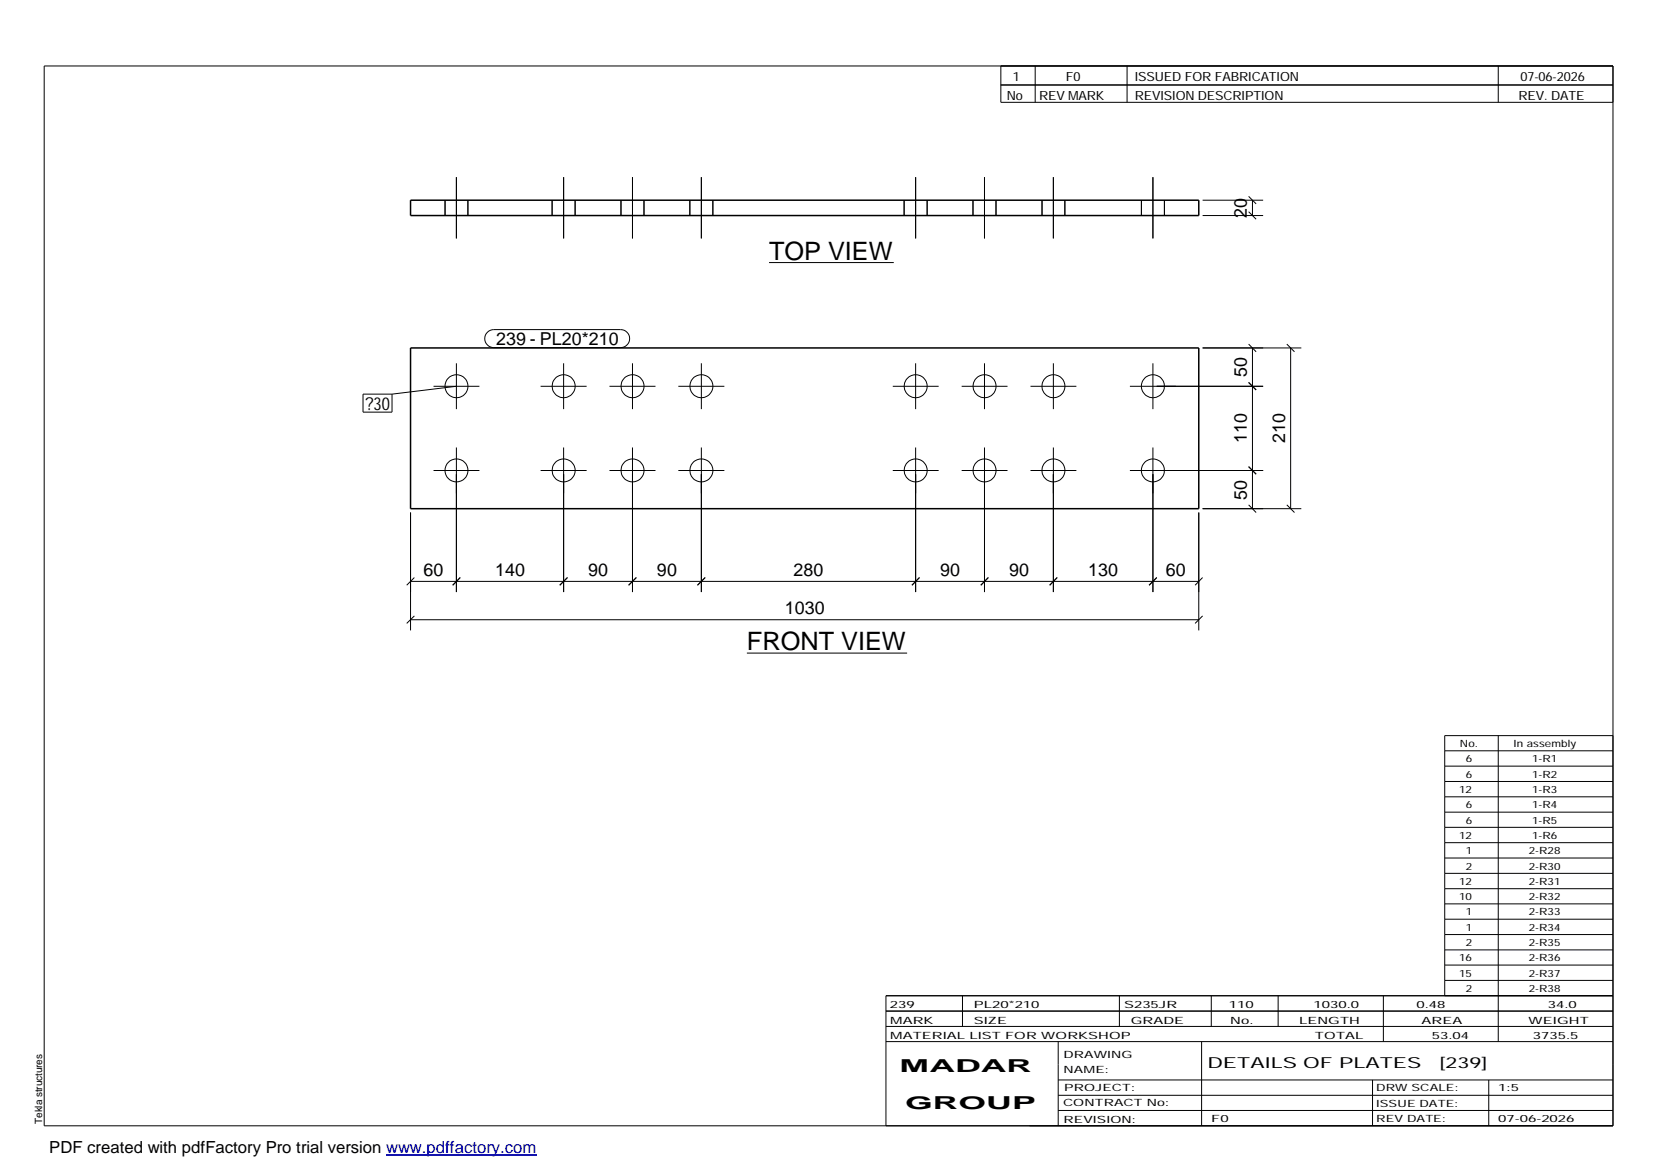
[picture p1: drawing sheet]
<svg xmlns="http://www.w3.org/2000/svg" width="420mm" height="297mm" viewBox="0 0 420 297" stroke-linecap="round" stroke-linejoin="round" font-family="sans-serif">
<g fill="none" stroke="#000" stroke-width=".25">
<path d="M11.2 16.7h398.3v269.1h-398.3zM254.1 16.7v9.3h155.4M262.8 16.7v9.3M286.1 16.7v9.3M380.4 16.7v9.3M254.1 21.6h155.4M113 50.8v3.9M115.9 45v15.5M118.8 50.8v3.9M140.2 50.8v3.9M143.1 45v15.5M146 50.8v3.9"/>
<path d="M157.6 50.8v3.9M160.6 45v15.5M163.5 50.8v3.9M175.1 50.8v3.9M178.1 45v15.5M181 50.8v3.9M229.5 50.8v3.9M232.5 45v15.5M235.4 50.8v3.9M247 50.8v3.9M249.9 45v15.5M252.9 50.8v3.9"/>
<path d="M264.5 50.8v3.9M267.4 45v15.5M270.3 50.8v3.9M289.8 50.8v3.9M292.7 45v15.5M295.6 50.8v3.9M305.3 54.7h15.4M305.3 50.8h15.4M317 53.7l1.9 2M317 49.9l1.9 1.9M318 50.8v3.9M195.2 66.7h31.7"/>
<path d="M110.1 98.1h11.6M115.9 92.2v11.7M115.9 98.1l-16.4 2M123.7 84.4l.8-.6 .8-.1h32.3a2.29 2.29 0 0 1 2.3 2.3 2.29 2.29 0 0 1-2.3 2.3h-32.3a2.27 2.27 0 0 1-2.1-1.5 2.27 2.27 0 0 1 .5-2.4zM137.2 98.1h11.7M143.1 92.2v11.7M154.7 98.1h11.7M160.6 92.2v11.7M172.2 98.1h11.7M178.1 92.2v11.7M226.7 98.1h11.6M232.5 92.2v11.7"/>
<path d="M244.1 98.1h11.7M249.9 92.2v11.7M261.6 98.1h11.7M267.4 92.2v11.7M286.9 98.1h33.8M292.7 92.2v11.7M305.3 88.3h25.1M317 97.1l1.9 1.9M317 87.4l1.9 1.9M318 88.3v40.8M326.7 87.4l1.9 1.9M327.7 88.3v40.8"/>
<path d="M92.2 100.1h7.3v4.5h-7.3zM110.1 119.5h11.6M115.9 113.6v36.7M137.2 119.5h11.7M143.1 113.6v36.7M154.7 119.5h11.7M160.6 113.6v36.7M172.2 119.5h11.7M178.1 113.6v36.7M226.7 119.5h11.6M232.5 113.6v36.7M244.1 119.5h11.7"/>
<path d="M249.9 113.6v36.7M261.6 119.5h11.7M267.4 113.6v36.7M286.9 119.5h33.8M292.7 113.6v36.7M317 118.5l1.9 1.9M104.2 130.1v29.9M304.3 130.1v29.9M305.3 129.1h25.1M317 128.2l1.9 1.9M326.7 128.2l1.9 1.9M104.2 157.3h200.1"/>
<path d="M104.2 147.6h200.1M105.2 156.4l-1.9 1.9M105.2 146.6l-1.9 2M116.8 146.6l-1.9 2M144.1 146.6l-2 2M161.5 146.6l-1.9 2M179 146.6l-1.9 2M233.4 146.6l-1.9 2M250.9 146.6l-1.9 2M268.4 146.6l-1.9 2M293.7 146.6l-2 2M305.3 156.4l-1.9 1.9"/>
<path d="M305.3 146.6l-1.9 2M189.6 165.8h40.7M366.8 190.6h42.7M366.8 194.5h42.7M366.8 198.4h42.7M380.4 186.8v77.6M409.5 186.8h-42.7v66M366.8 202.3h42.7M366.8 206.2h42.7M366.8 210h42.7M366.8 213.9h42.7M366.8 217.8h42.7"/>
<path d="M366.8 221.7h42.7M366.8 225.6h42.7M366.8 229.5h42.7M366.8 233.4h42.7M366.8 237.3h42.7M224.9 256.7h184.6M244.3 252.8v7.8M284.2 252.8v7.8M307.5 252.8v7.8M324.5 252.8v7.8M351.2 252.8v11.6M366.8 241.2h42.7"/>
<path d="M366.8 245h42.7M366.8 248.9h42.7M409.5 252.8h-184.6v33M224.9 264.4h184.6M224.9 260.6h184.6M268.6 264.4v21.4M268.6 274.2h140.9M268.6 278.1h140.9M305.1 264.4v21.4M348.4 274.2v11.6M378 274.2v11.6M268.6 281.9h140.9"/>
<circle cx="115.9" cy="98" r="2.91"/>
<circle cx="143.1" cy="98" r="2.91"/>
<circle cx="160.6" cy="98.1" r="2.92"/>
<circle cx="178.1" cy="98.1" r="2.92"/>
<circle cx="232.5" cy="98.1" r="2.92"/>
<circle cx="249.9" cy="98" r="2.93"/>
<circle cx="267.5" cy="98" r="2.91"/>
<circle cx="292.7" cy="98" r="2.91"/>
<circle cx="115.9" cy="119.4" r="2.91"/>
<circle cx="143.1" cy="119.4" r="2.91"/>
<circle cx="160.6" cy="119.4" r="2.92"/>
<circle cx="178.1" cy="119.4" r="2.92"/>
<circle cx="232.5" cy="119.4" r="2.92"/>
<circle cx="249.9" cy="119.4" r="2.93"/>
<circle cx="267.5" cy="119.4" r="2.91"/>
<circle cx="292.7" cy="119.4" r="2.91"/>
</g>
<path d="M104.2 50.8h200.1v3.9h-200.1zM104.2 88.3h200.1v40.8h-200.1z" fill="none" stroke="#000" stroke-width=".38"/>
<path d="M98 293.3h38.2" fill="none" stroke="#00f" stroke-width=".3"/>
<g font-size="6.4">
<text x="195.2" y="65.9">TOP VIEW</text>
<text x="189.6" y="165.1">FRONT VIEW</text>
</g>
<g font-size="4.5">
<text x="316.6" y="55.3" transform="rotate(-90 316.6 55.3)">20</text>
<text x="125.9" y="87.7">239 - PL20*210</text>
<text x="316.6" y="95.7" transform="rotate(-90 316.6 95.7)">50</text>
<text x="92.8" y="104">?30</text>
<text x="316.6" y="112.5" transform="rotate(-90 316.6 112.5)">110</text>
<text x="326.3" y="112.5" transform="rotate(-90 326.3 112.5)">210</text>
<text x="316.6" y="126.8" transform="rotate(-90 316.6 126.8)">50</text>
<text x="107.5" y="146.2">60</text>
<text x="125.7" y="146.2">140</text>
<text x="149.3" y="146.2">90</text>
<text x="166.8" y="146.2">90</text>
<text x="201.5" y="146.2">280</text>
<text x="238.7" y="146.2">90</text>
<text x="256.2" y="146.2">90</text>
<text x="276.3" y="146.2">130</text>
<text x="296" y="146.2">60</text>
<text x="199.3" y="155.9">1030</text>
<text x="228.4" y="272.3">MADAR</text>
<text x="229.8" y="281.6">GROUP</text>
</g>
<text font-size="4.2" x="12.5" y="292.7">PDF created with pdfFactory Pro trial version www.pdffactory.com</text>
<g font-size="3.9">
<text x="306.5" y="271.3">DETAILS OF PLATES</text>
<text x="365.4" y="271.3">[239]</text>
</g>
<g font-size="3.2">
<text x="257.1" y="20.5">1</text>
<text x="270.6" y="20.5">F0</text>
<text x="288.1" y="20.5">ISSUED FOR FABRICATION</text>
<text x="386" y="20.5">07-06-2026</text>
<text x="255.6" y="25.5">No</text>
<text x="263.8" y="25.5">REV MARK</text>
<text x="288.1" y="25.5">REVISION DESCRIPTION</text>
<text x="385.5" y="25.5">REV. DATE</text>
</g>
<g font-size="2.5">
<text x="370.6" y="189.6">No.</text>
<text x="384.3" y="189.6">In assembly</text>
<text x="372.1" y="193.5">6</text>
<text x="372.1" y="197.4">6</text>
<text x="389" y="193.5">1-R1</text>
<text x="389" y="197.4">1-R2</text>
<text x="370.4" y="201.3">12</text>
<text x="389" y="201.3">1-R3</text>
<text x="372.1" y="205.2">6</text>
<text x="372.1" y="209.1">6</text>
<text x="389" y="205.2">1-R4</text>
<text x="389" y="209.1">1-R5</text>
<text x="370.4" y="213">12</text>
<text x="389" y="213">1-R6</text>
<text x="372.1" y="216.9">1</text>
<text x="372.1" y="220.8">2</text>
<text x="388.1" y="216.9">2-R28</text>
<text x="388.1" y="220.8">2-R30</text>
<text x="370.4" y="224.6">12</text>
<text x="388.1" y="224.6">2-R31</text>
<text x="370.4" y="228.5">10</text>
<text x="372.1" y="232.4">1</text>
<text x="388.1" y="228.5">2-R32</text>
<text x="388.1" y="232.4">2-R33</text>
<text x="372.1" y="236.3">1</text>
<text x="388.1" y="236.3">2-R34</text>
<text x="370.4" y="244.1">16</text>
<text x="372.1" y="240.2">2</text>
<text x="388.1" y="240.2">2-R35</text>
<text x="388.1" y="244.1">2-R36</text>
<text x="370.4" y="247.9">15</text>
<text x="372.1" y="251.8">2</text>
<text x="388.1" y="247.9">2-R37</text>
<text x="388.1" y="251.8">2-R38</text>
<text x="225.9" y="255.9">239</text>
<text x="247.3" y="255.9">PL20*210</text>
<text x="285.4" y="255.9">S235JR</text>
<text x="312" y="255.9">110</text>
<text x="333.5" y="255.9">1030.0</text>
<text x="359.6" y="255.9">0.48</text>
<text x="392.9" y="255.9">34.0</text>
<text x="226" y="263.7">MATERIAL LIST FOR WORKSHOP</text>
<text x="226" y="259.9">MARK</text>
<text x="247.2" y="259.9">SIZE</text>
<text x="287.1" y="259.9">GRADE</text>
<text x="312.3" y="259.9">No.</text>
<text x="329.8" y="259.9">LENGTH</text>
<text x="333.8" y="263.7">TOTAL</text>
<text x="360.9" y="259.9">AREA</text>
<text x="363.5" y="263.7">53.04</text>
<text x="388.1" y="259.9">WEIGHT</text>
<text x="389.2" y="263.7">3735.5</text>
<text x="270" y="268.5">DRAWING</text>
<text x="270" y="272.5">NAME:</text>
<text x="269.9" y="280.9">CONTRACT No:</text>
<text x="270.2" y="277">PROJECT:</text>
<text x="349.4" y="277.1">DRW SCALE:</text>
<text x="349.4" y="281">ISSUE DATE:</text>
<text x="380.4" y="277.1">1:5</text>
<text x="10.7" y="285.4" transform="rotate(-90 10.7 285.4)">Tekla structures</text>
<text x="270" y="285">REVISION:</text>
<text x="307.5" y="284.8">F0</text>
<text x="349.4" y="284.8">REV DATE:</text>
<text x="380.4" y="284.8">07-06-2026</text>
</g>
</svg>
